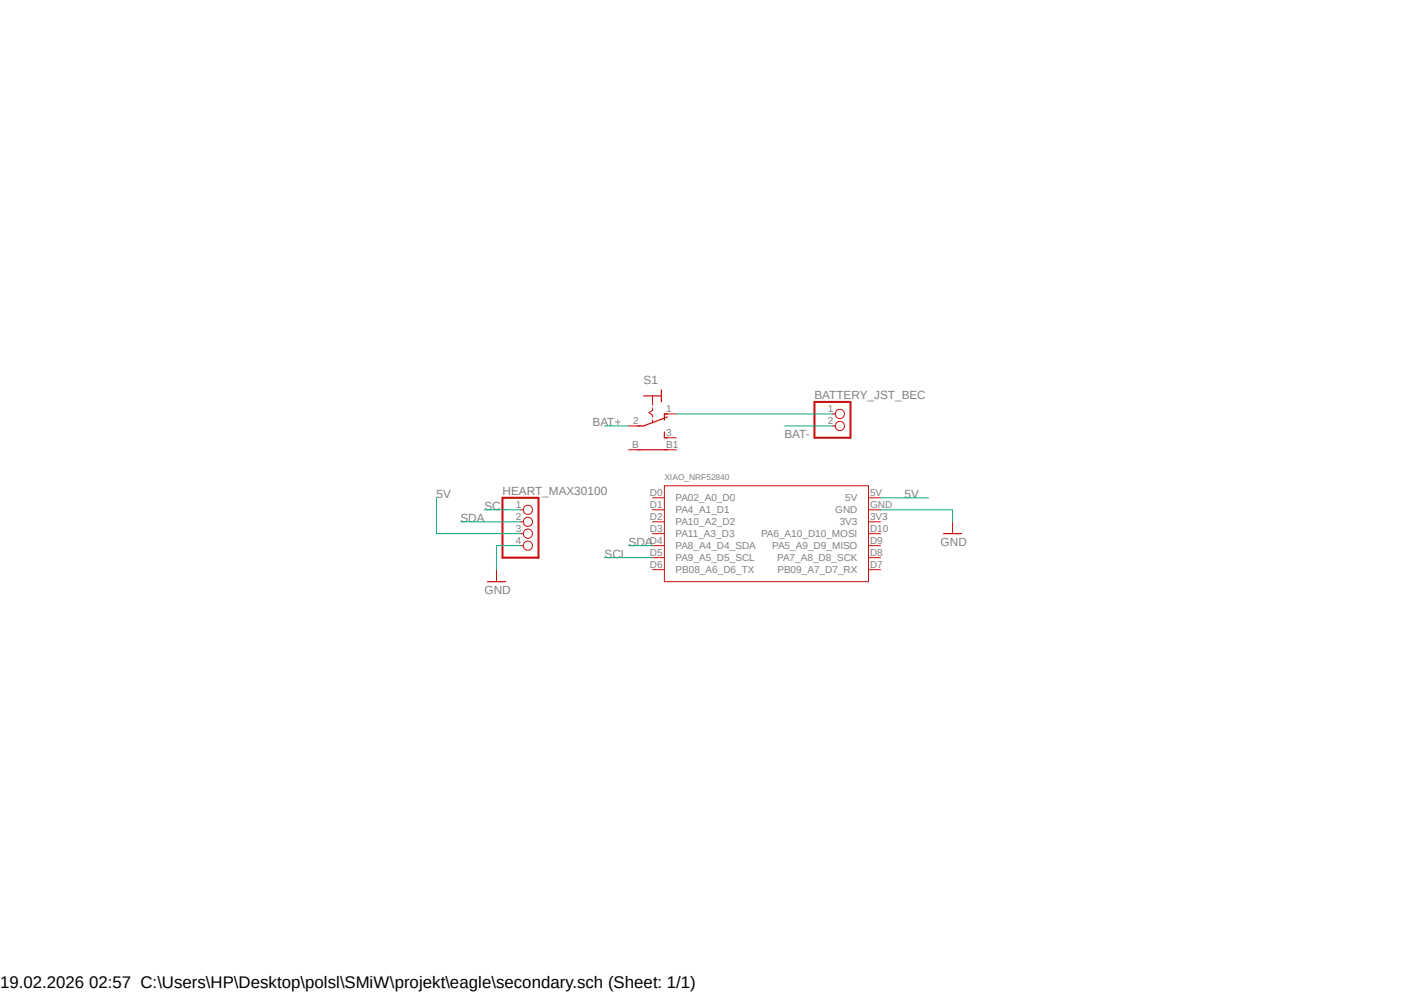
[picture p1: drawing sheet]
<?xml version="1.0" encoding="utf-8"?>
<!DOCTYPE eagle SYSTEM "eagle.dtd">
<eagle version="9.6.2">
<drawing>
<settings>
<setting alwaysvectorfont="no"/>
<setting verticaltext="up"/>
</settings>
<grid distance="0.1" unitdist="inch" unit="inch" style="lines" multiple="1" display="no" altdistance="0.01" altunitdist="inch" altunit="inch"/>
<schematic xreflabel="%F%N/%S.%C%R" xrefpart="/%S.%C%R">
<libraries>
<library name="Seeed Studio XIAO">
<symbols>
<symbol name="MODULE-SEEEDUINO-XIAO">
<pin name="PA02_A0_D0" x="-22.86" y="7.62" length="short"/>
<pin name="PA4_A1_D1" x="-22.86" y="5.08" length="short"/>
<pin name="PA10_A2_D2" x="-22.86" y="2.54" length="short"/>
<pin name="PA11_A3_D3" x="-22.86" y="0" length="short"/>
<pin name="PA8_A4_D4_SDA" x="-22.86" y="-2.54" length="short"/>
<pin name="PA9_A5_D5_SCL" x="-22.86" y="-5.08" length="short"/>
<pin name="PB08_A6_D6_TX" x="-22.86" y="-7.62" length="short"/>
<pin name="PB09_A7_D7_RX" x="25.4" y="-7.62" length="short" rot="R180"/>
<pin name="PA7_A8_D8_SCK" x="25.4" y="-5.08" length="short" rot="R180"/>
<pin name="PA5_A9_D9_MISO" x="25.4" y="-2.54" length="short" rot="R180"/>
<pin name="PA6_A10_D10_MOSI" x="25.4" y="0" length="short" rot="R180"/>
<pin name="3V3" x="25.4" y="2.54" length="short" rot="R180"/>
<pin name="GND" x="25.4" y="5.08" length="short" rot="R180"/>
<pin name="5V" x="25.4" y="7.62" length="short" rot="R180"/>
<wire x1="-20.32" y1="10.16" x2="22.86" y2="10.16" width="0.1524" layer="94"/>
<wire x1="22.86" y1="10.16" x2="22.86" y2="7.62" width="0.1524" layer="94"/>
<wire x1="22.86" y1="7.62" x2="22.86" y2="3.81" width="0.1524" layer="94"/>
<wire x1="22.86" y1="3.81" x2="22.86" y2="-10.16" width="0.1524" layer="94"/>
<wire x1="22.86" y1="-10.16" x2="-20.32" y2="-10.16" width="0.1524" layer="94"/>
<wire x1="-20.32" y1="-10.16" x2="-20.32" y2="0" width="0.1524" layer="94"/>
<wire x1="-20.32" y1="0" x2="-20.32" y2="3.81" width="0.1524" layer="94"/>
<wire x1="-20.32" y1="3.81" x2="-20.32" y2="7.62" width="0.1524" layer="94"/>
<wire x1="-20.32" y1="7.62" x2="-20.32" y2="10.16" width="0.1524" layer="94"/>
<text x="-20.32" y="11.43" size="1.27" layer="95" ratio="12">&gt;NAME</text>
<text x="-20.32" y="10.16" size="1.27" layer="96" ratio="12">&gt;VALUE</text>
</symbol>
</symbols>
<devicesets>
<deviceset name="SEEED-STUDIO-XIAO-SAMD21" prefix="IC" uservalue="yes">
<gates>
<gate name="G$1" symbol="MODULE-SEEEDUINO-XIAO" x="0" y="0"/>
</gates>
<devices>
<device name="-ORIGINAL" package="MOUDLE14P-2.54-21X17.8MM">
<connects>
<connect gate="G$1" pin="3V3" pad="12"/>
<connect gate="G$1" pin="5V" pad="14"/>
<connect gate="G$1" pin="GND" pad="13"/>
<connect gate="G$1" pin="PA02_A0_D0" pad="1"/>
<connect gate="G$1" pin="PA10_A2_D2" pad="3"/>
<connect gate="G$1" pin="PA11_A3_D3" pad="4"/>
<connect gate="G$1" pin="PA4_A1_D1" pad="2"/>
<connect gate="G$1" pin="PA5_A9_D9_MISO" pad="10"/>
<connect gate="G$1" pin="PA6_A10_D10_MOSI" pad="11"/>
<connect gate="G$1" pin="PA7_A8_D8_SCK" pad="9"/>
<connect gate="G$1" pin="PA8_A4_D4_SDA" pad="5"/>
<connect gate="G$1" pin="PA9_A5_D5_SCL" pad="6"/>
<connect gate="G$1" pin="PB08_A6_D6_TX" pad="7"/>
<connect gate="G$1" pin="PB09_A7_D7_RX" pad="8"/>
</connects>
<technologies>
<technology name=""/>
</technologies>
</device>
<device name="-MOUNTED" package="MOUDLE14P-2.54-21X17.8MM-MODIFIED">
<connects>
<connect gate="G$1" pin="3V3" pad="12"/>
<connect gate="G$1" pin="5V" pad="14"/>
<connect gate="G$1" pin="GND" pad="13"/>
<connect gate="G$1" pin="PA02_A0_D0" pad="1"/>
<connect gate="G$1" pin="PA10_A2_D2" pad="3"/>
<connect gate="G$1" pin="PA11_A3_D3" pad="4"/>
<connect gate="G$1" pin="PA4_A1_D1" pad="2"/>
<connect gate="G$1" pin="PA5_A9_D9_MISO" pad="10"/>
<connect gate="G$1" pin="PA6_A10_D10_MOSI" pad="11"/>
<connect gate="G$1" pin="PA7_A8_D8_SCK" pad="9"/>
<connect gate="G$1" pin="PA8_A4_D4_SDA" pad="5"/>
<connect gate="G$1" pin="PA9_A5_D5_SCL" pad="6"/>
<connect gate="G$1" pin="PB08_A6_D6_TX" pad="7"/>
<connect gate="G$1" pin="PB09_A7_D7_RX" pad="8"/>
</connects>
<technologies>
<technology name=""/>
</technologies>
</device>
<device name="-HOLE" package="MOUDLE14P-2.54-21X17.8MM-HOLE">
<connects>
<connect gate="G$1" pin="3V3" pad="12"/>
<connect gate="G$1" pin="5V" pad="14"/>
<connect gate="G$1" pin="GND" pad="13"/>
<connect gate="G$1" pin="PA02_A0_D0" pad="1"/>
<connect gate="G$1" pin="PA10_A2_D2" pad="3"/>
<connect gate="G$1" pin="PA11_A3_D3" pad="4"/>
<connect gate="G$1" pin="PA4_A1_D1" pad="2"/>
<connect gate="G$1" pin="PA5_A9_D9_MISO" pad="10"/>
<connect gate="G$1" pin="PA6_A10_D10_MOSI" pad="11"/>
<connect gate="G$1" pin="PA7_A8_D8_SCK" pad="9"/>
<connect gate="G$1" pin="PA8_A4_D4_SDA" pad="5"/>
<connect gate="G$1" pin="PA9_A5_D5_SCL" pad="6"/>
<connect gate="G$1" pin="PB08_A6_D6_TX" pad="7"/>
<connect gate="G$1" pin="PB09_A7_D7_RX" pad="8"/>
</connects>
<technologies>
<technology name=""/>
</technologies>
</device>
<device name="-BLE-SMD" package="XIAO-NRF52840-SMD">
<connects>
<connect gate="G$1" pin="3V3" pad="3V3"/>
<connect gate="G$1" pin="5V" pad="5V"/>
<connect gate="G$1" pin="GND" pad="GND"/>
<connect gate="G$1" pin="PA02_A0_D0" pad="D0"/>
<connect gate="G$1" pin="PA10_A2_D2" pad="D2"/>
<connect gate="G$1" pin="PA11_A3_D3" pad="D3"/>
<connect gate="G$1" pin="PA4_A1_D1" pad="D1"/>
<connect gate="G$1" pin="PA5_A9_D9_MISO" pad="D9"/>
<connect gate="G$1" pin="PA6_A10_D10_MOSI" pad="D10"/>
<connect gate="G$1" pin="PA7_A8_D8_SCK" pad="D8"/>
<connect gate="G$1" pin="PA8_A4_D4_SDA" pad="D4"/>
<connect gate="G$1" pin="PA9_A5_D5_SCL" pad="D5"/>
<connect gate="G$1" pin="PB08_A6_D6_TX" pad="D6"/>
<connect gate="G$1" pin="PB09_A7_D7_RX" pad="D7"/>
</connects>
<technologies>
<technology name=""/>
</technologies>
</device>
</devices>
</deviceset>
</devicesets>
</library>
<library name="supply1">
<symbols>
<symbol name="GND">
<wire x1="-1.905" y1="0" x2="1.905" y2="0" width="0.254" layer="94"/>
<text x="-2.54" y="-2.54" size="1.778" layer="96">&gt;VALUE</text>
<pin name="GND" x="0" y="2.54" visible="off" length="short" direction="sup" rot="R270"/>
</symbol>
</symbols>
<devicesets>
<deviceset name="GND" prefix="GND">
<gates>
<gate name="1" symbol="GND" x="0" y="0"/>
</gates>
<devices>
<device name="">
<technologies>
<technology name=""/>
</technologies>
</device>
</devices>
</deviceset>
</devicesets>
</library>
<library name="pinhead">
<symbols>
<symbol name="PINHD4">
<wire x1="-6.35" y1="-5.08" x2="1.27" y2="-5.08" width="0.4064" layer="94"/>
<wire x1="1.27" y1="-5.08" x2="1.27" y2="7.62" width="0.4064" layer="94"/>
<wire x1="1.27" y1="7.62" x2="-6.35" y2="7.62" width="0.4064" layer="94"/>
<wire x1="-6.35" y1="7.62" x2="-6.35" y2="-5.08" width="0.4064" layer="94"/>
<text x="-6.35" y="8.255" size="1.778" layer="95">&gt;NAME</text>
<text x="-6.35" y="-7.62" size="1.778" layer="96">&gt;VALUE</text>
<pin name="1" x="-2.54" y="5.08" visible="pad" length="short" direction="pas" function="dot"/>
<pin name="2" x="-2.54" y="2.54" visible="pad" length="short" direction="pas" function="dot"/>
<pin name="3" x="-2.54" y="0" visible="pad" length="short" direction="pas" function="dot"/>
<pin name="4" x="-2.54" y="-2.54" visible="pad" length="short" direction="pas" function="dot"/>
</symbol>
<symbol name="PINHD2">
<wire x1="-6.35" y1="-2.54" x2="1.27" y2="-2.54" width="0.4064" layer="94"/>
<wire x1="1.27" y1="-2.54" x2="1.27" y2="5.08" width="0.4064" layer="94"/>
<wire x1="1.27" y1="5.08" x2="-6.35" y2="5.08" width="0.4064" layer="94"/>
<wire x1="-6.35" y1="5.08" x2="-6.35" y2="-2.54" width="0.4064" layer="94"/>
<text x="-6.35" y="5.715" size="1.778" layer="95">&gt;NAME</text>
<text x="-6.35" y="-5.08" size="1.778" layer="96">&gt;VALUE</text>
<pin name="1" x="-2.54" y="2.54" visible="pad" length="short" direction="pas" function="dot"/>
<pin name="2" x="-2.54" y="0" visible="pad" length="short" direction="pas" function="dot"/>
</symbol>
</symbols>
<devicesets>
<deviceset name="PINHD-1X4" prefix="JP" uservalue="yes">
<gates>
<gate name="A" symbol="PINHD4" x="0" y="0"/>
</gates>
<devices>
<device name="" package="1X04">
<connects>
<connect gate="A" pin="1" pad="1"/>
<connect gate="A" pin="2" pad="2"/>
<connect gate="A" pin="3" pad="3"/>
<connect gate="A" pin="4" pad="4"/>
</connects>
<package3dinstances>
<package3dinstance package3d_urn="urn:adsk.eagle:package:22407/2"/>
</package3dinstances>
<technologies>
<technology name="">
<attribute name="POPULARITY" value="91" constant="no"/>
</technology>
</technologies>
</device>
<device name="/90" package="1X04/90">
<connects>
<connect gate="A" pin="1" pad="1"/>
<connect gate="A" pin="2" pad="2"/>
<connect gate="A" pin="3" pad="3"/>
<connect gate="A" pin="4" pad="4"/>
</connects>
<package3dinstances>
<package3dinstance package3d_urn="urn:adsk.eagle:package:22404/2"/>
</package3dinstances>
<technologies>
<technology name="">
<attribute name="POPULARITY" value="9" constant="no"/>
</technology>
</technologies>
</device>
</devices>
</deviceset>
<deviceset name="PINHD-1X2" prefix="JP" uservalue="yes">
<gates>
<gate name="G$1" symbol="PINHD2" x="0" y="0"/>
</gates>
<devices>
<device name="" package="1X02">
<connects>
<connect gate="G$1" pin="1" pad="1"/>
<connect gate="G$1" pin="2" pad="2"/>
</connects>
<package3dinstances>
<package3dinstance package3d_urn="urn:adsk.eagle:package:22435/2"/>
</package3dinstances>
<technologies>
<technology name="">
<attribute name="POPULARITY" value="98" constant="no"/>
</technology>
</technologies>
</device>
<device name="/90" package="1X02/90">
<connects>
<connect gate="G$1" pin="1" pad="1"/>
<connect gate="G$1" pin="2" pad="2"/>
</connects>
<package3dinstances>
<package3dinstance package3d_urn="urn:adsk.eagle:package:22437/2"/>
</package3dinstances>
<technologies>
<technology name="">
<attribute name="POPULARITY" value="24" constant="no"/>
</technology>
</technologies>
</device>
</devices>
</deviceset>
</devicesets>
</library>
<library name="switch">
<symbols>
<symbol name="KS-UB">
<wire x1="-3.81" y1="1.905" x2="-2.54" y2="1.905" width="0.254" layer="94"/>
<wire x1="-3.81" y1="1.905" x2="-3.81" y2="0" width="0.254" layer="94"/>
<wire x1="-3.81" y1="0" x2="-1.905" y2="0" width="0.1524" layer="94"/>
<wire x1="-3.81" y1="0" x2="-3.81" y2="-1.905" width="0.254" layer="94"/>
<wire x1="-1.27" y1="0" x2="-0.762" y2="0" width="0.1524" layer="94"/>
<wire x1="-5.08" y1="1.905" x2="-3.81" y2="1.905" width="0.254" layer="94"/>
<wire x1="0.254" y1="0" x2="0.635" y2="0" width="0.1524" layer="94"/>
<wire x1="1.27" y1="0" x2="1.905" y2="0" width="0.1524" layer="94"/>
<wire x1="2.54" y1="-3.175" x2="2.54" y2="-1.905" width="0.254" layer="94"/>
<wire x1="2.54" y1="-1.905" x2="0.635" y2="3.175" width="0.254" layer="94"/>
<wire x1="3.81" y1="2.54" x2="5.08" y2="2.54" width="0.254" layer="94"/>
<wire x1="5.08" y1="2.54" x2="5.08" y2="3.175" width="0.254" layer="94"/>
<wire x1="0" y1="2.54" x2="1.27" y2="2.54" width="0.254" layer="94"/>
<wire x1="0" y1="2.54" x2="0" y2="3.175" width="0.254" layer="94"/>
<wire x1="-0.762" y1="0" x2="-0.254" y2="-0.762" width="0.1524" layer="94"/>
<wire x1="-0.254" y1="-0.762" x2="0.254" y2="0" width="0.1524" layer="94"/>
<wire x1="7.62" y1="-3.175" x2="7.62" y2="3.175" width="0.254" layer="94"/>
<text x="-3.81" y="2.54" size="1.778" layer="96" rot="R90">&gt;VALUE</text>
<text x="-6.35" y="-1.905" size="1.778" layer="95" rot="R90">&gt;NAME</text>
<pin name="P" x="2.54" y="-5.08" visible="pad" length="short" direction="pas" rot="R90"/>
<pin name="S" x="5.08" y="5.08" visible="pad" length="short" direction="pas" rot="R270"/>
<pin name="O" x="0" y="5.08" visible="pad" length="short" direction="pas" rot="R270"/>
<pin name="B" x="7.62" y="-5.08" visible="pad" length="short" direction="pas" swaplevel="1" rot="R90"/>
<pin name="B1" x="7.62" y="5.08" visible="pad" length="short" direction="pas" swaplevel="1" rot="R270"/>
</symbol>
</symbols>
<devicesets>
<deviceset name="316-917" prefix="S" uservalue="yes">
<gates>
<gate name="1" symbol="KS-UB" x="0" y="0"/>
</gates>
<devices>
<device name="" package="316-917">
<connects>
<connect gate="1" pin="B" pad="B"/>
<connect gate="1" pin="B1" pad="B1"/>
<connect gate="1" pin="O" pad="1"/>
<connect gate="1" pin="P" pad="2"/>
<connect gate="1" pin="S" pad="3"/>
</connects>
<package3dinstances>
<package3dinstance package3d_urn="urn:adsk.eagle:package:27677/1"/>
</package3dinstances>
<technologies>
<technology name="">
<attribute name="POPULARITY" value="0" constant="no"/>
</technology>
</technologies>
</device>
</devices>
</deviceset>
</devicesets>
</library>
</libraries>
<attributes>
</attributes>
<variantdefs>
</variantdefs>
<classes>
<class number="0" name="default" width="0" drill="0">
</class>
</classes>
<parts>
<part name="XIAO_NRF52840" library="Seeed Studio XIAO" deviceset="SEEED-STUDIO-XIAO-SAMD21" device="-BLE-SMD"/>
<part name="GND1" library="supply1" deviceset="GND" device=""/>
<part name="HEART_MAX30100" library="pinhead" deviceset="PINHD-1X4" device="" package3d_urn="urn:adsk.eagle:package:22407/2"/>
<part name="S1" library="switch" deviceset="316-917" device="" package3d_urn="urn:adsk.eagle:package:27677/1"/>
<part name="GND2" library="supply1" deviceset="GND" device=""/>
<part name="BATTERY_JST_BEC" library="pinhead" deviceset="PINHD-1X2" device="" package3d_urn="urn:adsk.eagle:package:22435/2"/>
</parts>
<sheets>
<sheet>
<plain>
</plain>
<instances>
<instance part="XIAO_NRF52840" gate="G$1" x="55.88" y="45.72" smashed="yes">
<attribute name="NAME" x="35.56" y="57.15" size="1.27" layer="95" ratio="12"/>
<attribute name="VALUE" x="35.56" y="55.88" size="1.27" layer="96" ratio="12"/>
</instance>
<instance part="GND1" gate="1" x="96.52" y="45.72" smashed="yes">
<attribute name="VALUE" x="93.98" y="43.18" size="1.778" layer="96"/>
</instance>
<instance part="HEART_MAX30100" gate="A" x="7.62" y="45.72" smashed="yes">
<attribute name="NAME" x="1.27" y="53.975" size="1.778" layer="95"/>
<attribute name="VALUE" x="1.27" y="38.1" size="1.778" layer="96"/>
</instance>
<instance part="S1" gate="1" x="33.02" y="71.12" smashed="yes" rot="R270">
<attribute name="VALUE" x="35.56" y="74.93" size="1.778" layer="96"/>
<attribute name="NAME" x="31.115" y="77.47" size="1.778" layer="95"/>
</instance>
<instance part="GND2" gate="1" x="0" y="35.56" smashed="yes">
<attribute name="VALUE" x="-2.54" y="33.02" size="1.778" layer="96"/>
</instance>
<instance part="BATTERY_JST_BEC" gate="G$1" x="73.66" y="68.58" smashed="yes">
<attribute name="NAME" x="67.31" y="74.295" size="1.778" layer="95"/>
<attribute name="VALUE" x="67.31" y="63.5" size="1.778" layer="96"/>
</instance>
</instances>
<busses>
</busses>
<nets>
<net name="GND" class="0">
<segment>
<pinref part="XIAO_NRF52840" gate="G$1" pin="GND"/>
<pinref part="GND1" gate="1" pin="GND"/>
<wire x1="81.28" y1="50.8" x2="96.52" y2="50.8" width="0.1524" layer="91"/>
<wire x1="96.52" y1="50.8" x2="96.52" y2="48.26" width="0.1524" layer="91"/>
</segment>
<segment>
<pinref part="HEART_MAX30100" gate="A" pin="4"/>
<wire x1="5.08" y1="43.18" x2="0" y2="43.18" width="0.1524" layer="91"/>
<wire x1="0" y1="43.18" x2="0" y2="38.1" width="0.1524" layer="91"/>
<pinref part="GND2" gate="1" pin="GND"/>
</segment>
</net>
<net name="SDA" class="0">
<segment>
<pinref part="XIAO_NRF52840" gate="G$1" pin="PA8_A4_D4_SDA"/>
<wire x1="33.02" y1="43.18" x2="27.94" y2="43.18" width="0.1524" layer="91"/>
<label x="27.94" y="43.18" size="1.778" layer="95"/>
</segment>
<segment>
<pinref part="HEART_MAX30100" gate="A" pin="2"/>
<wire x1="5.08" y1="48.26" x2="-7.62" y2="48.26" width="0.1524" layer="91"/>
<label x="-7.62" y="48.26" size="1.778" layer="95"/>
</segment>
</net>
<net name="SCL" class="0">
<segment>
<pinref part="XIAO_NRF52840" gate="G$1" pin="PA9_A5_D5_SCL"/>
<wire x1="33.02" y1="40.64" x2="22.86" y2="40.64" width="0.1524" layer="91"/>
<label x="22.86" y="40.64" size="1.778" layer="95"/>
</segment>
<segment>
<pinref part="HEART_MAX30100" gate="A" pin="1"/>
<wire x1="5.08" y1="50.8" x2="-2.54" y2="50.8" width="0.1524" layer="91"/>
<label x="-2.54" y="50.8" size="1.778" layer="95"/>
</segment>
</net>
<net name="5V" class="0">
<segment>
<pinref part="HEART_MAX30100" gate="A" pin="3"/>
<wire x1="5.08" y1="45.72" x2="-12.7" y2="45.72" width="0.1524" layer="91"/>
<wire x1="-12.7" y1="45.72" x2="-12.7" y2="53.34" width="0.1524" layer="91"/>
<label x="-12.7" y="53.34" size="1.778" layer="95"/>
</segment>
<segment>
<pinref part="XIAO_NRF52840" gate="G$1" pin="5V"/>
<wire x1="81.28" y1="53.34" x2="91.44" y2="53.34" width="0.1524" layer="91"/>
<label x="86.36" y="53.34" size="1.778" layer="95"/>
</segment>
</net>
<net name="BAT+" class="0">
<segment>
<pinref part="S1" gate="1" pin="P"/>
<wire x1="27.94" y1="68.58" x2="22.86" y2="68.58" width="0.1524" layer="91"/>
<label x="20.32" y="68.58" size="1.778" layer="95"/>
</segment>
</net>
<net name="N$1" class="0">
<segment>
<pinref part="S1" gate="1" pin="O"/>
<pinref part="BATTERY_JST_BEC" gate="G$1" pin="1"/>
<wire x1="38.1" y1="71.12" x2="71.12" y2="71.12" width="0.1524" layer="91"/>
</segment>
</net>
<net name="BAT-" class="0">
<segment>
<pinref part="BATTERY_JST_BEC" gate="G$1" pin="2"/>
<wire x1="71.12" y1="68.58" x2="60.96" y2="68.58" width="0.1524" layer="91"/>
<label x="60.96" y="66.04" size="1.778" layer="95"/>
</segment>
</net>
</nets>
</sheet>
</sheets>
</schematic>
</drawing>
<compatibility>
<note version="8.2" severity="warning">
Since Version 8.2, EAGLE supports online libraries. The ids
of those online libraries will not be understood (or retained)
with this version.
</note>
<note version="8.3" severity="warning">
Since Version 8.3, EAGLE supports URNs for individual library
assets (packages, symbols, and devices). The URNs of those assets
will not be understood (or retained) with this version.
</note>
<note version="8.3" severity="warning">
Since Version 8.3, EAGLE supports the association of 3D packages
with devices in libraries, schematics, and board files. Those 3D
packages will not be understood (or retained) with this version.
</note>
</compatibility>
</eagle>
